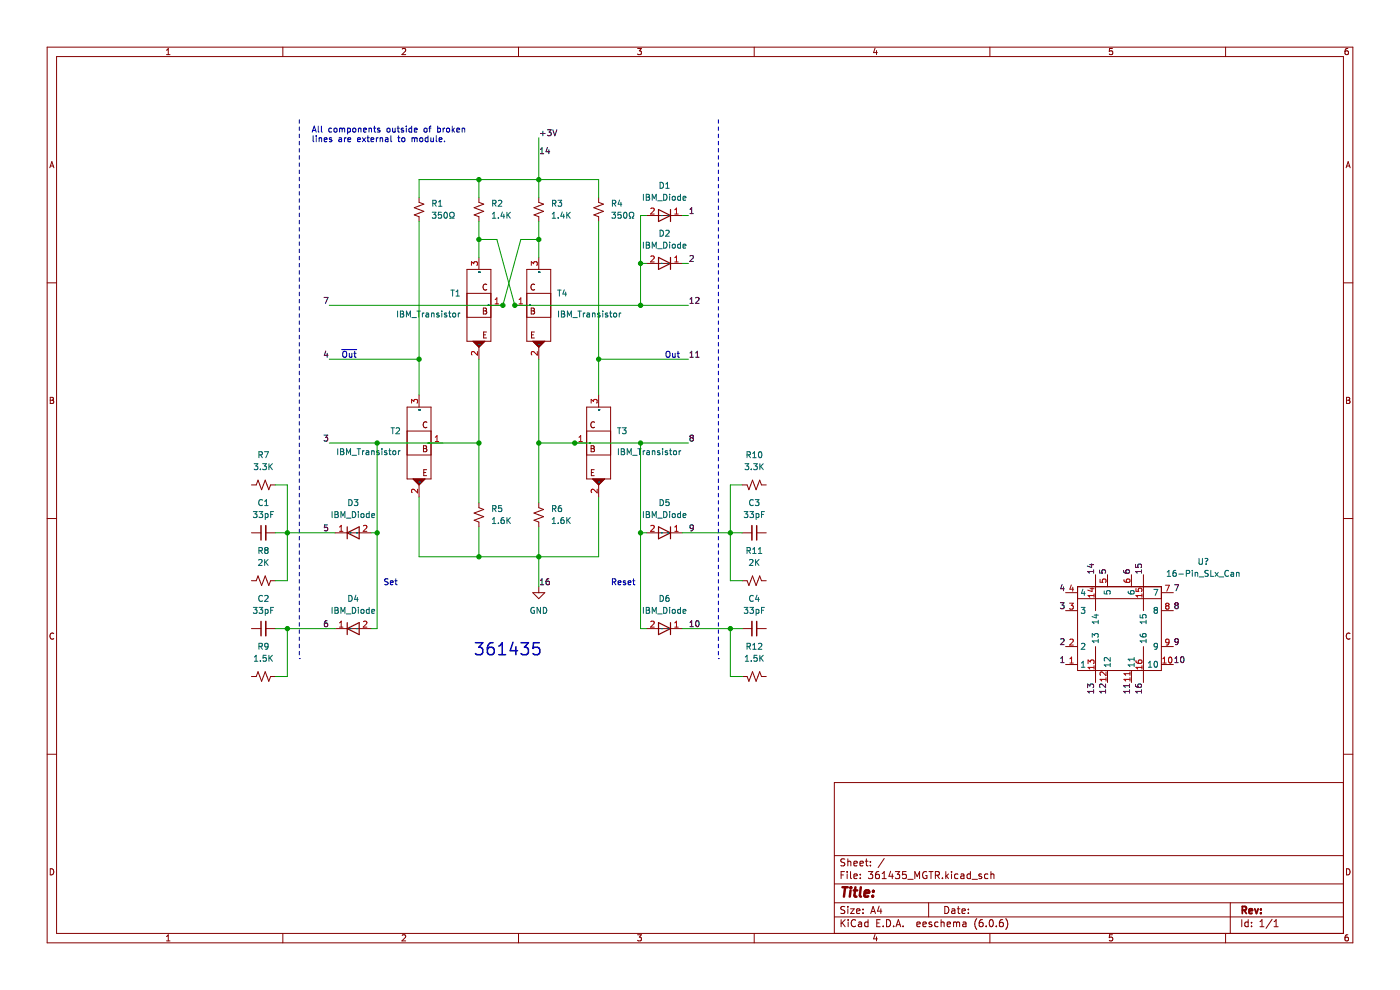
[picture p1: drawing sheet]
(kicad_sch (version 20211123) (generator eeschema)

 (paper "A4")

 (lib_symbols
  (symbol "Device:C_Small" (pin_numbers hide) (pin_names (offset 0.254) hide) (in_bom yes) (on_board yes)
   (property "Reference" "C" (id 0) (at 0.254 1.778 0) (effects (font (size 1.27 1.27)) (justify left)))
   (property "Value" "C_Small" (id 1) (at 0.254 -2.032 0) (effects (font (size 1.27 1.27)) (justify left)))
   (property "Footprint" "" (id 2) (at 0 0 0) (effects (font (size 1.27 1.27)) hide))
   (property "Datasheet" "~" (id 3) (at 0 0 0) (effects (font (size 1.27 1.27)) hide))
   (symbol "C_Small_0_1"
    (polyline (pts (xy -1.524 -0.508) (xy 1.524 -0.508)) (stroke (width 0.3302) (type default) (color 0 0 0 0)) (fill (type none)))
    (polyline (pts (xy -1.524 0.508) (xy 1.524 0.508)) (stroke (width 0.3048) (type default) (color 0 0 0 0)) (fill (type none))))
   (symbol "C_Small_1_1"
    (pin passive line (at 0 2.54 270) (length 2.032) (name "~" (effects (font (size 1.27 1.27)))) (number "1" (effects (font (size 1.27 1.27)))))
    (pin passive line (at 0 -2.54 90) (length 2.032) (name "~" (effects (font (size 1.27 1.27)))) (number "2" (effects (font (size 1.27 1.27)))))))
  (symbol "Device:R_Small_US" (pin_numbers hide) (pin_names (offset 0.254) hide) (in_bom yes) (on_board yes)
   (property "Reference" "R" (id 0) (at 0.762 0.508 0) (effects (font (size 1.27 1.27)) (justify left)))
   (property "Value" "R_Small_US" (id 1) (at 0.762 -1.016 0) (effects (font (size 1.27 1.27)) (justify left)))
   (property "Footprint" "" (id 2) (at 0 0 0) (effects (font (size 1.27 1.27)) hide))
   (property "Datasheet" "~" (id 3) (at 0 0 0) (effects (font (size 1.27 1.27)) hide))
   (symbol "R_Small_US_1_1"
    (polyline (pts (xy 0 0) (xy 1.016 -0.381) (xy 0 -0.762) (xy -1.016 -1.143) (xy 0 -1.524)) (stroke (width 0) (type default) (color 0 0 0 0)) (fill (type none)))
    (polyline (pts (xy 0 1.524) (xy 1.016 1.143) (xy 0 0.762) (xy -1.016 0.381) (xy 0 0)) (stroke (width 0) (type default) (color 0 0 0 0)) (fill (type none)))
    (pin passive line (at 0 2.54 270) (length 1.016) (name "~" (effects (font (size 1.27 1.27)))) (number "1" (effects (font (size 1.27 1.27)))))
    (pin passive line (at 0 -2.54 90) (length 1.016) (name "~" (effects (font (size 1.27 1.27)))) (number "2" (effects (font (size 1.27 1.27)))))))
  (symbol "IBM_SLT-SLD:16-Pin_SLx_Can" (in_bom yes) (on_board yes)
   (property "Reference" "U" (id 0) (at 0 -2.54 0) (effects (font (size 1.27 1.27))))
   (property "Value" "16-Pin_SLx_Can" (id 1) (at 0 0 0) (effects (font (size 1.27 1.27))))
   (property "Footprint" "" (id 2) (at 0 0 0) (effects (font (size 1.27 1.27)) hide))
   (property "Datasheet" "" (id 3) (at 0 0 0) (effects (font (size 1.27 1.27)) hide))
   (symbol "16-Pin_SLx_Can_0_1"
    (rectangle (start -8.89 8.89) (end 8.89 -8.89) (stroke (width 0) (type default) (color 0 0 0 0)) (fill (type none)))
    (rectangle (start -8.89 8.89) (end 8.89 6.35) (stroke (width 0) (type default) (color 0 0 0 0)) (fill (type none))))
   (symbol "16-Pin_SLx_Can_1_1"
    (pin passive line (at -11.43 -7.62 0) (length 2.54) (name "1" (effects (font (size 1.27 1.27)))) (number "1" (effects (font (size 1.27 1.27)))))
    (pin passive line (at 11.43 -7.62 180) (length 2.54) (name "10" (effects (font (size 1.27 1.27)))) (number "10" (effects (font (size 1.27 1.27)))))
    (pin passive line (at 2.54 -11.43 90) (length 2.54) (name "11" (effects (font (size 1.27 1.27)))) (number "11" (effects (font (size 1.27 1.27)))))
    (pin passive line (at -2.54 -11.43 90) (length 2.54) (name "12" (effects (font (size 1.27 1.27)))) (number "12" (effects (font (size 1.27 1.27)))))
    (pin passive line (at -5.08 -11.43 90) (length 7.62) (name "13" (effects (font (size 1.27 1.27)))) (number "13" (effects (font (size 1.27 1.27)))))
    (pin passive line (at -5.08 11.43 270) (length 7.62) (name "14" (effects (font (size 1.27 1.27)))) (number "14" (effects (font (size 1.27 1.27)))))
    (pin passive line (at 5.08 11.43 270) (length 7.62) (name "15" (effects (font (size 1.27 1.27)))) (number "15" (effects (font (size 1.27 1.27)))))
    (pin passive line (at 5.08 -11.43 90) (length 7.62) (name "16" (effects (font (size 1.27 1.27)))) (number "16" (effects (font (size 1.27 1.27)))))
    (pin passive line (at -11.43 -3.81 0) (length 2.54) (name "2" (effects (font (size 1.27 1.27)))) (number "2" (effects (font (size 1.27 1.27)))))
    (pin passive line (at -11.43 3.81 0) (length 2.54) (name "3" (effects (font (size 1.27 1.27)))) (number "3" (effects (font (size 1.27 1.27)))))
    (pin passive line (at -11.43 7.62 0) (length 2.54) (name "4" (effects (font (size 1.27 1.27)))) (number "4" (effects (font (size 1.27 1.27)))))
    (pin passive line (at -2.54 11.43 270) (length 2.54) (name "5" (effects (font (size 1.27 1.27)))) (number "5" (effects (font (size 1.27 1.27)))))
    (pin passive line (at 2.54 11.43 270) (length 2.54) (name "6" (effects (font (size 1.27 1.27)))) (number "6" (effects (font (size 1.27 1.27)))))
    (pin passive line (at 11.43 7.62 180) (length 2.54) (name "7" (effects (font (size 1.27 1.27)))) (number "7" (effects (font (size 1.27 1.27)))))
    (pin passive line (at 11.43 3.81 180) (length 2.54) (name "8" (effects (font (size 1.27 1.27)))) (number "8" (effects (font (size 1.27 1.27)))))
    (pin passive line (at 11.43 -3.81 180) (length 2.54) (name "9" (effects (font (size 1.27 1.27)))) (number "9" (effects (font (size 1.27 1.27)))))))
  (symbol "IBM_SLT-SLD:IBM_Diode" (in_bom yes) (on_board yes)
   (property "Reference" "D" (id 0) (at 0 5.08 0) (effects (font (size 1.27 1.27))))
   (property "Value" "IBM_Diode" (id 1) (at 0 2.54 0) (effects (font (size 1.27 1.27))))
   (property "Footprint" "" (id 2) (at 0 2.54 0) (effects (font (size 1.27 1.27)) hide))
   (property "Datasheet" "" (id 3) (at 0 2.54 0) (effects (font (size 1.27 1.27)) hide))
   (symbol "IBM_Diode_0_1"
    (polyline (pts (xy -1.27 1.27) (xy -1.27 -1.27)) (stroke (width 0.254) (type default) (color 0 0 0 0)) (fill (type none)))
    (polyline (pts (xy 1.27 0) (xy -1.27 0)) (stroke (width 0) (type default) (color 0 0 0 0)) (fill (type none)))
    (polyline (pts (xy 1.27 1.27) (xy 1.27 -1.27) (xy -1.27 0) (xy 1.27 1.27)) (stroke (width 0.254) (type default) (color 0 0 0 0)) (fill (type none))))
   (symbol "IBM_Diode_1_1"
    (pin passive line (at -3.81 0 0) (length 2.54) (name "K" (effects (font (size 0 0)))) (number "1" (effects (font (size 1.27 1.27)))))
    (pin passive line (at 3.81 0 180) (length 2.54) (name "A" (effects (font (size 0 0)))) (number "2" (effects (font (size 1.27 1.27)))))))
  (symbol "IBM_SLT-SLD:IBM_Transistor" (in_bom yes) (on_board yes)
   (property "Reference" "T" (id 0) (at 0 5.08 0) (effects (font (size 1.27 1.27))))
   (property "Value" "IBM_Transistor" (id 1) (at 7.62 8.89 0) (effects (font (size 1.27 1.27))))
   (property "Footprint" "" (id 2) (at 0 0 0) (effects (font (size 1.27 1.27)) hide))
   (property "Datasheet" "" (id 3) (at 0 0 0) (effects (font (size 1.27 1.27)) hide))
   (symbol "IBM_Transistor_0_0"
    (text "B" (at -1.27 -1.27 0) (effects (font (size 1.27 1.27))))
    (text "C" (at -1.27 3.81 0) (effects (font (size 1.27 1.27))))
    (text "E" (at -1.27 -6.35 0) (effects (font (size 1.27 1.27)))))
   (symbol "IBM_Transistor_0_1"
    (rectangle (start -2.54 2.54) (end 2.54 -2.54) (stroke (width 0) (type default) (color 0 0 0 0)) (fill (type none)))
    (rectangle (start -2.54 7.62) (end 2.54 -7.62) (stroke (width 0) (type default) (color 0 0 0 0)) (fill (type none)))
    (polyline (pts (xy -1.27 -7.62) (xy 0 -8.89) (xy 1.27 -7.62)) (stroke (width 0) (type default) (color 0 0 0 0)) (fill (type outline))))
   (symbol "IBM_Transistor_1_1"
    (pin passive line (at -5.08 0 0) (length 2.54) (name "B" (effects (font (size 0 0)))) (number "1" (effects (font (size 1.27 1.27)))))
    (pin passive line (at 0 -11.43 90) (length 2.54) (name "E" (effects (font (size 0 0)))) (number "2" (effects (font (size 1.27 1.27)))))
    (pin passive line (at 0 10.16 270) (length 2.54) (name "C" (effects (font (size 0 0)))) (number "3" (effects (font (size 1.27 1.27)))))))
  (symbol "power:GND" (power) (pin_names (offset 0)) (in_bom yes) (on_board yes)
   (property "Reference" "#PWR" (id 0) (at 0 -6.35 0) (effects (font (size 1.27 1.27)) hide))
   (property "Value" "GND" (id 1) (at 0 -3.81 0) (effects (font (size 1.27 1.27))))
   (property "Footprint" "" (id 2) (at 0 0 0) (effects (font (size 1.27 1.27)) hide))
   (property "Datasheet" "" (id 3) (at 0 0 0) (effects (font (size 1.27 1.27)) hide))
   (symbol "GND_0_1"
    (polyline (pts (xy 0 0) (xy 0 -1.27) (xy 1.27 -1.27) (xy 0 -2.54) (xy -1.27 -1.27) (xy 0 -1.27)) (stroke (width 0) (type default) (color 0 0 0 0)) (fill (type none))))
   (symbol "GND_1_1"
    (pin power_in line (at 0 0 270) (length 0) hide (name "GND" (effects (font (size 1.27 1.27)))) (number "1" (effects (font (size 1.27 1.27))))))))

 (junction (at 154.94 133.35) (diameter 0) (color 0 0 0 0))
 (junction (at 114.3 93.98) (diameter 0) (color 0 0 0 0))
 (junction (at 101.6 118.11) (diameter 0) (color 0 0 0 0))
 (junction (at 109.22 64.77) (diameter 0) (color 0 0 0 0))
 (junction (at 135.89 64.77) (diameter 0) (color 0 0 0 0))
 (junction (at 106.68 64.77) (diameter 0) (color 0 0 0 0))
 (junction (at 60.96 133.35) (diameter 0) (color 0 0 0 0))
 (junction (at 80.01 93.98) (diameter 0) (color 0 0 0 0))
 (junction (at 127 76.1932) (diameter 0) (color 0 0 0 0))
 (junction (at 135.89 113.03) (diameter 0) (color 0 0 0 0))
 (junction (at 101.6 93.98) (diameter 0) (color 0 0 0 0))
 (junction (at 121.92 93.98) (diameter 0) (color 0 0 0 0))
 (junction (at 101.6 38.1) (diameter 0) (color 0 0 0 0))
 (junction (at 154.94 113.03) (diameter 0) (color 0 0 0 0))
 (junction (at 60.96 113.03) (diameter 0) (color 0 0 0 0))
 (junction (at 114.3 38.1) (diameter 0) (color 0 0 0 0))
 (junction (at 114.3 50.8) (diameter 0) (color 0 0 0 0))
 (junction (at 135.89 93.98) (diameter 0) (color 0 0 0 0))
 (junction (at 80.01 113.03) (diameter 0) (color 0 0 0 0))
 (junction (at 135.89 55.88) (diameter 0) (color 0 0 0 0))
 (junction (at 88.9 76.2) (diameter 0) (color 0 0 0 0))
 (junction (at 101.6 50.8) (diameter 0) (color 0 0 0 0))
 (junction (at 114.3 118.11) (diameter 0) (color 0 0 0 0))

 (wire (pts (xy 109.22 64.77) (xy 135.89 64.77)) (stroke (width 0) (type default) (color 0 0 0 0)))
 (wire (pts (xy 135.89 64.77) (xy 146.05 64.77)) (stroke (width 0) (type default) (color 0 0 0 0)))
 (wire (pts (xy 135.89 93.98) (xy 146.05 93.98)) (stroke (width 0) (type default) (color 0 0 0 0)))
 (wire (pts (xy 157.48 143.51) (xy 154.94 143.51)) (stroke (width 0) (type default) (color 0 0 0 0)))
 (wire (pts (xy 154.94 123.19) (xy 154.94 113.03)) (stroke (width 0) (type default) (color 0 0 0 0)))
 (wire (pts (xy 80.01 93.98) (xy 80.01 113.03)) (stroke (width 0) (type default) (color 0 0 0 0)))
 (wire (pts (xy 157.48 113.03) (xy 154.94 113.03)) (stroke (width 0) (type default) (color 0 0 0 0)))
 (wire (pts (xy 80.01 113.03) (xy 78.74 113.03)) (stroke (width 0) (type default) (color 0 0 0 0)))
 (wire (pts (xy 58.42 113.03) (xy 60.96 113.03)) (stroke (width 0) (type default) (color 0 0 0 0)))
 (wire (pts (xy 121.92 93.98) (xy 135.89 93.98)) (stroke (width 0) (type default) (color 0 0 0 0)))
 (wire (pts (xy 60.96 123.19) (xy 60.96 113.03)) (stroke (width 0) (type default) (color 0 0 0 0)))
 (wire (pts (xy 60.96 102.87) (xy 58.42 102.87)) (stroke (width 0) (type default) (color 0 0 0 0)))
 (wire (pts (xy 101.6 46.99) (xy 101.6 50.8)) (stroke (width 0) (type default) (color 0 0 0 0)))
 (polyline (pts (xy 152.4 25.4) (xy 152.4 139.7)) (stroke (width 0) (type default) (color 0 0 0 0)))

 (wire (pts (xy 114.3 50.8) (xy 110.49 50.8)) (stroke (width 0) (type default) (color 0 0 0 0)))
 (wire (pts (xy 127 105.41) (xy 127 118.11)) (stroke (width 0) (type default) (color 0 0 0 0)))
 (wire (pts (xy 114.3 118.11) (xy 114.3 124.46)) (stroke (width 0) (type default) (color 0 0 0 0)))
 (wire (pts (xy 114.3 46.99) (xy 114.3 50.8)) (stroke (width 0) (type default) (color 0 0 0 0)))
 (wire (pts (xy 127 46.99) (xy 127 76.1932)) (stroke (width 0) (type default) (color 0 0 0 0)))
 (wire (pts (xy 114.3 76.2) (xy 114.3 93.98)) (stroke (width 0) (type default) (color 0 0 0 0)))
 (wire (pts (xy 60.96 143.51) (xy 60.96 133.35)) (stroke (width 0) (type default) (color 0 0 0 0)))
 (wire (pts (xy 114.3 118.11) (xy 101.6 118.11)) (stroke (width 0) (type default) (color 0 0 0 0)))
 (wire (pts (xy 144.78 133.35) (xy 154.94 133.35)) (stroke (width 0) (type default) (color 0 0 0 0)))
 (wire (pts (xy 154.94 113.03) (xy 154.94 102.87)) (stroke (width 0) (type default) (color 0 0 0 0)))
 (wire (pts (xy 60.96 133.35) (xy 58.42 133.35)) (stroke (width 0) (type default) (color 0 0 0 0)))
 (wire (pts (xy 114.3 111.76) (xy 114.3 118.11)) (stroke (width 0) (type default) (color 0 0 0 0)))
 (wire (pts (xy 110.49 50.8) (xy 106.68 64.77)) (stroke (width 0) (type default) (color 0 0 0 0)))
 (wire (pts (xy 114.3 93.98) (xy 114.3 106.68)) (stroke (width 0) (type default) (color 0 0 0 0)))
 (wire (pts (xy 80.01 133.35) (xy 78.74 133.35)) (stroke (width 0) (type default) (color 0 0 0 0)))
 (wire (pts (xy 127 118.11) (xy 114.3 118.11)) (stroke (width 0) (type default) (color 0 0 0 0)))
 (wire (pts (xy 101.6 38.1) (xy 101.6 41.91)) (stroke (width 0) (type default) (color 0 0 0 0)))
 (wire (pts (xy 60.96 113.03) (xy 71.12 113.03)) (stroke (width 0) (type default) (color 0 0 0 0)))
 (wire (pts (xy 135.89 93.98) (xy 135.89 113.03)) (stroke (width 0) (type default) (color 0 0 0 0)))
 (wire (pts (xy 135.89 45.72) (xy 135.89 55.88)) (stroke (width 0) (type default) (color 0 0 0 0)))
 (wire (pts (xy 127 38.1) (xy 127 41.91)) (stroke (width 0) (type default) (color 0 0 0 0)))
 (wire (pts (xy 101.6 111.76) (xy 101.6 118.11)) (stroke (width 0) (type default) (color 0 0 0 0)))
 (wire (pts (xy 144.78 113.03) (xy 154.94 113.03)) (stroke (width 0) (type default) (color 0 0 0 0)))
 (wire (pts (xy 127 76.1932) (xy 127 83.82)) (stroke (width 0) (type default) (color 0 0 0 0)))
 (wire (pts (xy 101.6 50.8) (xy 105.41 50.8)) (stroke (width 0) (type default) (color 0 0 0 0)))
 (wire (pts (xy 58.42 143.51) (xy 60.96 143.51)) (stroke (width 0) (type default) (color 0 0 0 0)))
 (wire (pts (xy 157.48 123.19) (xy 154.94 123.19)) (stroke (width 0) (type default) (color 0 0 0 0)))
 (wire (pts (xy 69.85 93.98) (xy 80.01 93.98)) (stroke (width 0) (type default) (color 0 0 0 0)))
 (wire (pts (xy 105.41 50.8) (xy 109.22 64.77)) (stroke (width 0) (type default) (color 0 0 0 0)))
 (wire (pts (xy 88.9 46.99) (xy 88.9 76.2)) (stroke (width 0) (type default) (color 0 0 0 0)))
 (wire (pts (xy 101.6 50.8) (xy 101.6 54.61)) (stroke (width 0) (type default) (color 0 0 0 0)))
 (polyline (pts (xy 63.5 25.4) (xy 63.5 139.7)) (stroke (width 0) (type default) (color 0 0 0 0)))

 (wire (pts (xy 88.9 118.11) (xy 88.9 105.41)) (stroke (width 0) (type default) (color 0 0 0 0)))
 (wire (pts (xy 101.6 93.98) (xy 101.6 76.2)) (stroke (width 0) (type default) (color 0 0 0 0)))
 (wire (pts (xy 114.3 50.8) (xy 114.3 54.61)) (stroke (width 0) (type default) (color 0 0 0 0)))
 (wire (pts (xy 135.89 55.88) (xy 137.16 55.88)) (stroke (width 0) (type default) (color 0 0 0 0)))
 (wire (pts (xy 135.89 113.03) (xy 135.89 133.35)) (stroke (width 0) (type default) (color 0 0 0 0)))
 (wire (pts (xy 69.85 76.2) (xy 88.9 76.2)) (stroke (width 0) (type default) (color 0 0 0 0)))
 (wire (pts (xy 69.85 64.77) (xy 106.68 64.77)) (stroke (width 0) (type default) (color 0 0 0 0)))
 (wire (pts (xy 101.6 38.1) (xy 114.3 38.1)) (stroke (width 0) (type default) (color 0 0 0 0)))
 (wire (pts (xy 154.94 143.51) (xy 154.94 133.35)) (stroke (width 0) (type default) (color 0 0 0 0)))
 (wire (pts (xy 101.6 93.98) (xy 101.6 106.68)) (stroke (width 0) (type default) (color 0 0 0 0)))
 (wire (pts (xy 88.9 38.1) (xy 88.9 41.91)) (stroke (width 0) (type default) (color 0 0 0 0)))
 (wire (pts (xy 88.9 38.1) (xy 101.6 38.1)) (stroke (width 0) (type default) (color 0 0 0 0)))
 (wire (pts (xy 58.42 123.19) (xy 60.96 123.19)) (stroke (width 0) (type default) (color 0 0 0 0)))
 (wire (pts (xy 154.94 133.35) (xy 157.48 133.35)) (stroke (width 0) (type default) (color 0 0 0 0)))
 (wire (pts (xy 80.01 93.98) (xy 101.6 93.98)) (stroke (width 0) (type default) (color 0 0 0 0)))
 (wire (pts (xy 114.3 38.1) (xy 127 38.1)) (stroke (width 0) (type default) (color 0 0 0 0)))
 (wire (pts (xy 88.9 76.2) (xy 88.9 83.82)) (stroke (width 0) (type default) (color 0 0 0 0)))
 (wire (pts (xy 101.6 118.11) (xy 88.9 118.11)) (stroke (width 0) (type default) (color 0 0 0 0)))
 (wire (pts (xy 135.89 55.88) (xy 135.89 64.77)) (stroke (width 0) (type default) (color 0 0 0 0)))
 (wire (pts (xy 60.96 113.03) (xy 60.96 102.87)) (stroke (width 0) (type default) (color 0 0 0 0)))
 (wire (pts (xy 144.78 45.72) (xy 146.05 45.72)) (stroke (width 0) (type default) (color 0 0 0 0)))
 (wire (pts (xy 114.3 38.1) (xy 114.3 41.91)) (stroke (width 0) (type default) (color 0 0 0 0)))
 (wire (pts (xy 127 76.1932) (xy 146.05 76.1932)) (stroke (width 0) (type default) (color 0 0 0 0)))
 (wire (pts (xy 154.94 102.87) (xy 157.48 102.87)) (stroke (width 0) (type default) (color 0 0 0 0)))
 (wire (pts (xy 135.89 45.72) (xy 137.16 45.72)) (stroke (width 0) (type default) (color 0 0 0 0)))
 (wire (pts (xy 144.78 55.88) (xy 146.05 55.88)) (stroke (width 0) (type default) (color 0 0 0 0)))
 (wire (pts (xy 80.01 113.03) (xy 80.01 133.35)) (stroke (width 0) (type default) (color 0 0 0 0)))
 (wire (pts (xy 114.3 93.98) (xy 121.92 93.98)) (stroke (width 0) (type default) (color 0 0 0 0)))
 (wire (pts (xy 114.3 29.21) (xy 114.3 38.1)) (stroke (width 0) (type default) (color 0 0 0 0)))
 (wire (pts (xy 135.89 133.35) (xy 137.16 133.35)) (stroke (width 0) (type default) (color 0 0 0 0)))
 (wire (pts (xy 60.96 133.35) (xy 71.12 133.35)) (stroke (width 0) (type default) (color 0 0 0 0)))
 (wire (pts (xy 135.89 113.03) (xy 137.16 113.03)) (stroke (width 0) (type default) (color 0 0 0 0)))

 (text "~{Out}" (at 72.39 76.2 0) (effects (font (size 1.27 1.27)) (justify left bottom)))
 (text "Out" (at 140.97 76.2 0) (effects (font (size 1.27 1.27)) (justify left bottom)))
 (text "361435" (at 100.33 139.7 0) (effects (font (size 2.54 2.54)) (justify left bottom)))
 (text "Reset" (at 129.54 124.46 0) (effects (font (size 1.27 1.27)) (justify left bottom)))
 (text "All components outside of broken\nlines are external to module." (at 66.04 30.48 0) (effects (font (size 1.27 1.27)) (justify left bottom)))
 (text "Set" (at 81.28 124.46 0) (effects (font (size 1.27 1.27)) (justify left bottom)))

 (label "8" (at 146.05 93.98 0) (effects (font (size 1.27 1.27)) (justify left bottom)))
 (label "16" (at 242.57 144.78 270) (effects (font (size 1.27 1.27)) (justify right bottom)))
 (label "9" (at 248.92 137.16 0) (effects (font (size 1.27 1.27)) (justify left bottom)))
 (label "7" (at 248.92 125.73 0) (effects (font (size 1.27 1.27)) (justify left bottom)))
 (label "14" (at 232.41 121.92 90) (effects (font (size 1.27 1.27)) (justify left bottom)))
 (label "1" (at 146.05 45.72 0) (effects (font (size 1.27 1.27)) (justify left bottom)))
 (label "5" (at 69.85 113.03 180) (effects (font (size 1.27 1.27)) (justify right bottom)))
 (label "15" (at 242.57 121.92 90) (effects (font (size 1.27 1.27)) (justify left bottom)))
 (label "9" (at 146.05 113.03 0) (effects (font (size 1.27 1.27)) (justify left bottom)))
 (label "5" (at 234.95 121.92 90) (effects (font (size 1.27 1.27)) (justify left bottom)))
 (label "11" (at 240.03 144.78 270) (effects (font (size 1.27 1.27)) (justify right bottom)))
 (label "+3V" (at 114.3 29.21 0) (effects (font (size 1.27 1.27)) (justify left bottom)))
 (label "12" (at 146.05 64.77 0) (effects (font (size 1.27 1.27)) (justify left bottom)))
 (label "16" (at 114.3 124.46 0) (effects (font (size 1.27 1.27)) (justify left bottom)))
 (label "2" (at 146.05 55.88 0) (effects (font (size 1.27 1.27)) (justify left bottom)))
 (label "6" (at 69.85 133.35 180) (effects (font (size 1.27 1.27)) (justify right bottom)))
 (label "10" (at 146.05 133.35 0) (effects (font (size 1.27 1.27)) (justify left bottom)))
 (label "4" (at 226.06 125.73 180) (effects (font (size 1.27 1.27)) (justify right bottom)))
 (label "10" (at 248.92 140.97 0) (effects (font (size 1.27 1.27)) (justify left bottom)))
 (label "11" (at 146.05 76.1932 0) (effects (font (size 1.27 1.27)) (justify left bottom)))
 (label "3" (at 226.06 129.54 180) (effects (font (size 1.27 1.27)) (justify right bottom)))
 (label "13" (at 232.41 144.78 270) (effects (font (size 1.27 1.27)) (justify right bottom)))
 (label "8" (at 248.92 129.54 0) (effects (font (size 1.27 1.27)) (justify left bottom)))
 (label "1" (at 226.06 140.97 180) (effects (font (size 1.27 1.27)) (justify right bottom)))
 (label "14" (at 114.3 33.02 0) (effects (font (size 1.27 1.27)) (justify left bottom)))
 (label "12" (at 234.95 144.78 270) (effects (font (size 1.27 1.27)) (justify right bottom)))
 (label "4" (at 69.85 76.2 180) (effects (font (size 1.27 1.27)) (justify right bottom)))
 (label "3" (at 69.85 93.98 180) (effects (font (size 1.27 1.27)) (justify right bottom)))
 (label "2" (at 226.06 137.16 180) (effects (font (size 1.27 1.27)) (justify right bottom)))
 (label "6" (at 240.03 121.92 90) (effects (font (size 1.27 1.27)) (justify left bottom)))
 (label "7" (at 69.85 64.77 180) (effects (font (size 1.27 1.27)) (justify right bottom)))

 (symbol (lib_id "IBM_SLT-SLD:IBM_Transistor") (at 101.6 64.77 0) (mirror y) (unit 1) (in_bom yes) (on_board yes)
  (property "Reference" "T1" (id 0) (at 97.79 62.23 0) (effects (font (size 1.27 1.27)) (justify left)))
  (property "Value" "IBM_Transistor" (id 1) (at 97.79 66.6749 0) (effects (font (size 1.27 1.27)) (justify left)))
  (property "Footprint" "" (id 2) (at 101.6 64.77 0) (effects (font (size 1.27 1.27)) hide))
  (property "Datasheet" "" (id 3) (at 101.6 64.77 0) (effects (font (size 1.27 1.27)) hide)) (pin "1") (pin "2") (pin "3"))

 (symbol (lib_id "Device:R_Small_US") (at 101.6 44.45 180) (unit 1) (in_bom yes) (on_board yes) (fields_autoplaced)
  (property "Reference" "R2" (id 0) (at 104.14 43.1799 0) (effects (font (size 1.27 1.27)) (justify right)))
  (property "Value" "1.4K" (id 1) (at 104.14 45.7199 0) (effects (font (size 1.27 1.27)) (justify right)))
  (property "Footprint" "Resistor_SMD:R_0201_0603Metric" (id 2) (at 101.6 44.45 0) (effects (font (size 1.27 1.27)) hide))
  (property "Datasheet" "~" (id 3) (at 101.6 44.45 0) (effects (font (size 1.27 1.27)) hide)) (pin "1") (pin "2"))

 (symbol (lib_id "Device:R_Small_US") (at 101.6 109.22 180) (unit 1) (in_bom yes) (on_board yes) (fields_autoplaced)
  (property "Reference" "R5" (id 0) (at 104.14 107.9499 0) (effects (font (size 1.27 1.27)) (justify right)))
  (property "Value" "1.6K" (id 1) (at 104.14 110.4899 0) (effects (font (size 1.27 1.27)) (justify right)))
  (property "Footprint" "Resistor_SMD:R_0201_0603Metric" (id 2) (at 101.6 109.22 0) (effects (font (size 1.27 1.27)) hide))
  (property "Datasheet" "~" (id 3) (at 101.6 109.22 0) (effects (font (size 1.27 1.27)) hide)) (pin "1") (pin "2"))

 (symbol (lib_id "power:GND") (at 114.3 124.46 0) (unit 1) (in_bom yes) (on_board yes) (fields_autoplaced)
  (property "Reference" "#PWR0102" (id 0) (at 114.3 130.81 0) (effects (font (size 1.27 1.27)) hide))
  (property "Value" "GND" (id 1) (at 114.3 129.54 0))
  (property "Footprint" "" (id 2) (at 114.3 124.46 0) (effects (font (size 1.27 1.27)) hide))
  (property "Datasheet" "" (id 3) (at 114.3 124.46 0) (effects (font (size 1.27 1.27)) hide)) (pin "1"))

 (symbol (lib_id "Device:R_Small_US") (at 114.3 109.22 180) (unit 1) (in_bom yes) (on_board yes) (fields_autoplaced)
  (property "Reference" "R6" (id 0) (at 116.84 107.9499 0) (effects (font (size 1.27 1.27)) (justify right)))
  (property "Value" "1.6K" (id 1) (at 116.84 110.4899 0) (effects (font (size 1.27 1.27)) (justify right)))
  (property "Footprint" "Resistor_SMD:R_0201_0603Metric" (id 2) (at 114.3 109.22 0) (effects (font (size 1.27 1.27)) hide))
  (property "Datasheet" "~" (id 3) (at 114.3 109.22 0) (effects (font (size 1.27 1.27)) hide)) (pin "1") (pin "2"))

 (symbol (lib_id "Device:C_Small") (at 55.88 113.03 90) (unit 1) (in_bom yes) (on_board yes) (fields_autoplaced)
  (property "Reference" "C1" (id 0) (at 55.8863 106.68 90))
  (property "Value" "33pF" (id 1) (at 55.8863 109.22 90))
  (property "Footprint" "" (id 2) (at 55.88 113.03 0) (effects (font (size 1.27 1.27)) hide))
  (property "Datasheet" "~" (id 3) (at 55.88 113.03 0) (effects (font (size 1.27 1.27)) hide)) (pin "1") (pin "2"))

 (symbol (lib_id "Device:R_Small_US") (at 114.3 44.45 180) (unit 1) (in_bom yes) (on_board yes) (fields_autoplaced)
  (property "Reference" "R3" (id 0) (at 116.84 43.1799 0) (effects (font (size 1.27 1.27)) (justify right)))
  (property "Value" "1.4K" (id 1) (at 116.84 45.7199 0) (effects (font (size 1.27 1.27)) (justify right)))
  (property "Footprint" "Resistor_SMD:R_0201_0603Metric" (id 2) (at 114.3 44.45 0) (effects (font (size 1.27 1.27)) hide))
  (property "Datasheet" "~" (id 3) (at 114.3 44.45 0) (effects (font (size 1.27 1.27)) hide)) (pin "1") (pin "2"))

 (symbol (lib_id "Device:R_Small_US") (at 160.02 102.87 90) (mirror x) (unit 1) (in_bom yes) (on_board yes) (fields_autoplaced)
  (property "Reference" "R10" (id 0) (at 160.02 96.52 90))
  (property "Value" "3.3K" (id 1) (at 160.02 99.06 90))
  (property "Footprint" "Resistor_SMD:R_0201_0603Metric" (id 2) (at 160.02 102.87 0) (effects (font (size 1.27 1.27)) hide))
  (property "Datasheet" "~" (id 3) (at 160.02 102.87 0) (effects (font (size 1.27 1.27)) hide)) (pin "1") (pin "2"))

 (symbol (lib_id "Device:R_Small_US") (at 55.88 123.19 270) (unit 1) (in_bom yes) (on_board yes) (fields_autoplaced)
  (property "Reference" "R8" (id 0) (at 55.88 116.84 90))
  (property "Value" "2K" (id 1) (at 55.88 119.38 90))
  (property "Footprint" "Resistor_SMD:R_0201_0603Metric" (id 2) (at 55.88 123.19 0) (effects (font (size 1.27 1.27)) hide))
  (property "Datasheet" "~" (id 3) (at 55.88 123.19 0) (effects (font (size 1.27 1.27)) hide)) (pin "1") (pin "2"))

 (symbol (lib_id "IBM_SLT-SLD:IBM_Diode") (at 140.97 113.03 180) (unit 1) (in_bom yes) (on_board yes) (fields_autoplaced)
  (property "Reference" "D5" (id 0) (at 140.97 106.68 0))
  (property "Value" "IBM_Diode" (id 1) (at 140.97 109.22 0))
  (property "Footprint" "Diode_SMD:D_0201_0603Metric" (id 2) (at 140.97 115.57 0) (effects (font (size 1.27 1.27)) hide))
  (property "Datasheet" "" (id 3) (at 140.97 115.57 0) (effects (font (size 1.27 1.27)) hide)) (pin "1") (pin "2"))

 (symbol (lib_id "IBM_SLT-SLD:IBM_Transistor") (at 127 93.98 0) (unit 1) (in_bom yes) (on_board yes)
  (property "Reference" "T3" (id 0) (at 130.81 91.44 0) (effects (font (size 1.27 1.27)) (justify left)))
  (property "Value" "IBM_Transistor" (id 1) (at 130.81 95.8849 0) (effects (font (size 1.27 1.27)) (justify left)))
  (property "Footprint" "" (id 2) (at 127 93.98 0) (effects (font (size 1.27 1.27)) hide))
  (property "Datasheet" "" (id 3) (at 127 93.98 0) (effects (font (size 1.27 1.27)) hide)) (pin "1") (pin "2") (pin "3"))

 (symbol (lib_id "Device:R_Small_US") (at 160.02 123.19 90) (mirror x) (unit 1) (in_bom yes) (on_board yes) (fields_autoplaced)
  (property "Reference" "R11" (id 0) (at 160.02 116.84 90))
  (property "Value" "2K" (id 1) (at 160.02 119.38 90))
  (property "Footprint" "Resistor_SMD:R_0201_0603Metric" (id 2) (at 160.02 123.19 0) (effects (font (size 1.27 1.27)) hide))
  (property "Datasheet" "~" (id 3) (at 160.02 123.19 0) (effects (font (size 1.27 1.27)) hide)) (pin "1") (pin "2"))

 (symbol (lib_id "IBM_SLT-SLD:IBM_Diode") (at 140.97 45.72 180) (unit 1) (in_bom yes) (on_board yes) (fields_autoplaced)
  (property "Reference" "D1" (id 0) (at 140.97 39.37 0))
  (property "Value" "IBM_Diode" (id 1) (at 140.97 41.91 0))
  (property "Footprint" "Diode_SMD:D_0201_0603Metric" (id 2) (at 140.97 48.26 0) (effects (font (size 1.27 1.27)) hide))
  (property "Datasheet" "" (id 3) (at 140.97 48.26 0) (effects (font (size 1.27 1.27)) hide)) (pin "1") (pin "2"))

 (symbol (lib_id "IBM_SLT-SLD:IBM_Diode") (at 140.97 55.88 180) (unit 1) (in_bom yes) (on_board yes) (fields_autoplaced)
  (property "Reference" "D2" (id 0) (at 140.97 49.53 0))
  (property "Value" "IBM_Diode" (id 1) (at 140.97 52.07 0))
  (property "Footprint" "Diode_SMD:D_0201_0603Metric" (id 2) (at 140.97 58.42 0) (effects (font (size 1.27 1.27)) hide))
  (property "Datasheet" "" (id 3) (at 140.97 58.42 0) (effects (font (size 1.27 1.27)) hide)) (pin "1") (pin "2"))

 (symbol (lib_id "Device:R_Small_US") (at 88.9 44.45 180) (unit 1) (in_bom yes) (on_board yes) (fields_autoplaced)
  (property "Reference" "R1" (id 0) (at 91.44 43.1799 0) (effects (font (size 1.27 1.27)) (justify right)))
  (property "Value" "350Ω" (id 1) (at 91.44 45.7199 0) (effects (font (size 1.27 1.27)) (justify right)))
  (property "Footprint" "Resistor_SMD:R_0201_0603Metric" (id 2) (at 88.9 44.45 0) (effects (font (size 1.27 1.27)) hide))
  (property "Datasheet" "~" (id 3) (at 88.9 44.45 0) (effects (font (size 1.27 1.27)) hide)) (pin "1") (pin "2"))

 (symbol (lib_id "IBM_SLT-SLD:IBM_Diode") (at 74.93 113.03 0) (mirror x) (unit 1) (in_bom yes) (on_board yes) (fields_autoplaced)
  (property "Reference" "D3" (id 0) (at 74.93 106.68 0))
  (property "Value" "IBM_Diode" (id 1) (at 74.93 109.22 0))
  (property "Footprint" "Diode_SMD:D_0201_0603Metric" (id 2) (at 74.93 115.57 0) (effects (font (size 1.27 1.27)) hide))
  (property "Datasheet" "" (id 3) (at 74.93 115.57 0) (effects (font (size 1.27 1.27)) hide)) (pin "1") (pin "2"))

 (symbol (lib_id "IBM_SLT-SLD:IBM_Diode") (at 74.93 133.35 0) (mirror x) (unit 1) (in_bom yes) (on_board yes) (fields_autoplaced)
  (property "Reference" "D4" (id 0) (at 74.93 127 0))
  (property "Value" "IBM_Diode" (id 1) (at 74.93 129.54 0))
  (property "Footprint" "Diode_SMD:D_0201_0603Metric" (id 2) (at 74.93 135.89 0) (effects (font (size 1.27 1.27)) hide))
  (property "Datasheet" "" (id 3) (at 74.93 135.89 0) (effects (font (size 1.27 1.27)) hide)) (pin "1") (pin "2"))

 (symbol (lib_id "IBM_SLT-SLD:16-Pin_SLx_Can") (at 237.49 133.35 0) (unit 1) (in_bom yes) (on_board yes) (fields_autoplaced)
  (property "Reference" "U?" (id 0) (at 255.27 119.1512 0))
  (property "Value" "16-Pin_SLx_Can" (id 1) (at 255.27 121.6912 0))
  (property "Footprint" "" (id 2) (at 237.49 133.35 0) (effects (font (size 1.27 1.27)) hide))
  (property "Datasheet" "" (id 3) (at 237.49 133.35 0) (effects (font (size 1.27 1.27)) hide)) (pin "1") (pin "10") (pin "11") (pin "12") (pin "13") (pin "14") (pin "15") (pin "16") (pin "2") (pin "3") (pin "4") (pin "5") (pin "6") (pin "7") (pin "8") (pin "9"))

 (symbol (lib_id "Device:R_Small_US") (at 160.02 143.51 90) (mirror x) (unit 1) (in_bom yes) (on_board yes) (fields_autoplaced)
  (property "Reference" "R12" (id 0) (at 160.02 137.16 90))
  (property "Value" "1.5K" (id 1) (at 160.02 139.7 90))
  (property "Footprint" "Resistor_SMD:R_0201_0603Metric" (id 2) (at 160.02 143.51 0) (effects (font (size 1.27 1.27)) hide))
  (property "Datasheet" "~" (id 3) (at 160.02 143.51 0) (effects (font (size 1.27 1.27)) hide)) (pin "1") (pin "2"))

 (symbol (lib_id "IBM_SLT-SLD:IBM_Transistor") (at 88.9 93.98 0) (mirror y) (unit 1) (in_bom yes) (on_board yes)
  (property "Reference" "T2" (id 0) (at 85.09 91.44 0) (effects (font (size 1.27 1.27)) (justify left)))
  (property "Value" "IBM_Transistor" (id 1) (at 85.09 95.8849 0) (effects (font (size 1.27 1.27)) (justify left)))
  (property "Footprint" "" (id 2) (at 88.9 93.98 0) (effects (font (size 1.27 1.27)) hide))
  (property "Datasheet" "" (id 3) (at 88.9 93.98 0) (effects (font (size 1.27 1.27)) hide)) (pin "1") (pin "2") (pin "3"))

 (symbol (lib_id "Device:C_Small") (at 160.02 133.35 270) (mirror x) (unit 1) (in_bom yes) (on_board yes)
  (property "Reference" "C4" (id 0) (at 160.0137 127 90))
  (property "Value" "33pF" (id 1) (at 160.0137 129.54 90))
  (property "Footprint" "" (id 2) (at 160.02 133.35 0) (effects (font (size 1.27 1.27)) hide))
  (property "Datasheet" "~" (id 3) (at 160.02 133.35 0) (effects (font (size 1.27 1.27)) hide)) (pin "1") (pin "2"))

 (symbol (lib_id "Device:C_Small") (at 160.02 113.03 270) (mirror x) (unit 1) (in_bom yes) (on_board yes) (fields_autoplaced)
  (property "Reference" "C3" (id 0) (at 160.0136 106.68 90))
  (property "Value" "33pF" (id 1) (at 160.0136 109.22 90))
  (property "Footprint" "" (id 2) (at 160.02 113.03 0) (effects (font (size 1.27 1.27)) hide))
  (property "Datasheet" "~" (id 3) (at 160.02 113.03 0) (effects (font (size 1.27 1.27)) hide)) (pin "1") (pin "2"))

 (symbol (lib_id "IBM_SLT-SLD:IBM_Transistor") (at 114.3 64.77 0) (unit 1) (in_bom yes) (on_board yes)
  (property "Reference" "T4" (id 0) (at 118.11 62.23 0) (effects (font (size 1.27 1.27)) (justify left)))
  (property "Value" "IBM_Transistor" (id 1) (at 118.11 66.6749 0) (effects (font (size 1.27 1.27)) (justify left)))
  (property "Footprint" "" (id 2) (at 114.3 64.77 0) (effects (font (size 1.27 1.27)) hide))
  (property "Datasheet" "" (id 3) (at 114.3 64.77 0) (effects (font (size 1.27 1.27)) hide)) (pin "1") (pin "2") (pin "3"))

 (symbol (lib_id "Device:R_Small_US") (at 55.88 102.87 270) (unit 1) (in_bom yes) (on_board yes) (fields_autoplaced)
  (property "Reference" "R7" (id 0) (at 55.88 96.52 90))
  (property "Value" "3.3K" (id 1) (at 55.88 99.06 90))
  (property "Footprint" "Resistor_SMD:R_0201_0603Metric" (id 2) (at 55.88 102.87 0) (effects (font (size 1.27 1.27)) hide))
  (property "Datasheet" "~" (id 3) (at 55.88 102.87 0) (effects (font (size 1.27 1.27)) hide)) (pin "1") (pin "2"))

 (symbol (lib_id "Device:C_Small") (at 55.88 133.35 90) (unit 1) (in_bom yes) (on_board yes)
  (property "Reference" "C2" (id 0) (at 55.8863 127 90))
  (property "Value" "33pF" (id 1) (at 55.8863 129.54 90))
  (property "Footprint" "" (id 2) (at 55.88 133.35 0) (effects (font (size 1.27 1.27)) hide))
  (property "Datasheet" "~" (id 3) (at 55.88 133.35 0) (effects (font (size 1.27 1.27)) hide)) (pin "1") (pin "2"))

 (symbol (lib_id "IBM_SLT-SLD:IBM_Diode") (at 140.97 133.35 180) (unit 1) (in_bom yes) (on_board yes) (fields_autoplaced)
  (property "Reference" "D6" (id 0) (at 140.97 127 0))
  (property "Value" "IBM_Diode" (id 1) (at 140.97 129.54 0))
  (property "Footprint" "Diode_SMD:D_0201_0603Metric" (id 2) (at 140.97 135.89 0) (effects (font (size 1.27 1.27)) hide))
  (property "Datasheet" "" (id 3) (at 140.97 135.89 0) (effects (font (size 1.27 1.27)) hide)) (pin "1") (pin "2"))

 (symbol (lib_id "Device:R_Small_US") (at 127 44.45 180) (unit 1) (in_bom yes) (on_board yes) (fields_autoplaced)
  (property "Reference" "R4" (id 0) (at 129.54 43.1799 0) (effects (font (size 1.27 1.27)) (justify right)))
  (property "Value" "350Ω" (id 1) (at 129.54 45.7199 0) (effects (font (size 1.27 1.27)) (justify right)))
  (property "Footprint" "Resistor_SMD:R_0201_0603Metric" (id 2) (at 127 44.45 0) (effects (font (size 1.27 1.27)) hide))
  (property "Datasheet" "~" (id 3) (at 127 44.45 0) (effects (font (size 1.27 1.27)) hide)) (pin "1") (pin "2"))

 (symbol (lib_id "Device:R_Small_US") (at 55.88 143.51 270) (unit 1) (in_bom yes) (on_board yes) (fields_autoplaced)
  (property "Reference" "R9" (id 0) (at 55.88 137.16 90))
  (property "Value" "1.5K" (id 1) (at 55.88 139.7 90))
  (property "Footprint" "Resistor_SMD:R_0201_0603Metric" (id 2) (at 55.88 143.51 0) (effects (font (size 1.27 1.27)) hide))
  (property "Datasheet" "~" (id 3) (at 55.88 143.51 0) (effects (font (size 1.27 1.27)) hide)) (pin "1") (pin "2"))

 (sheet_instances (path "" (page "1")))

)
